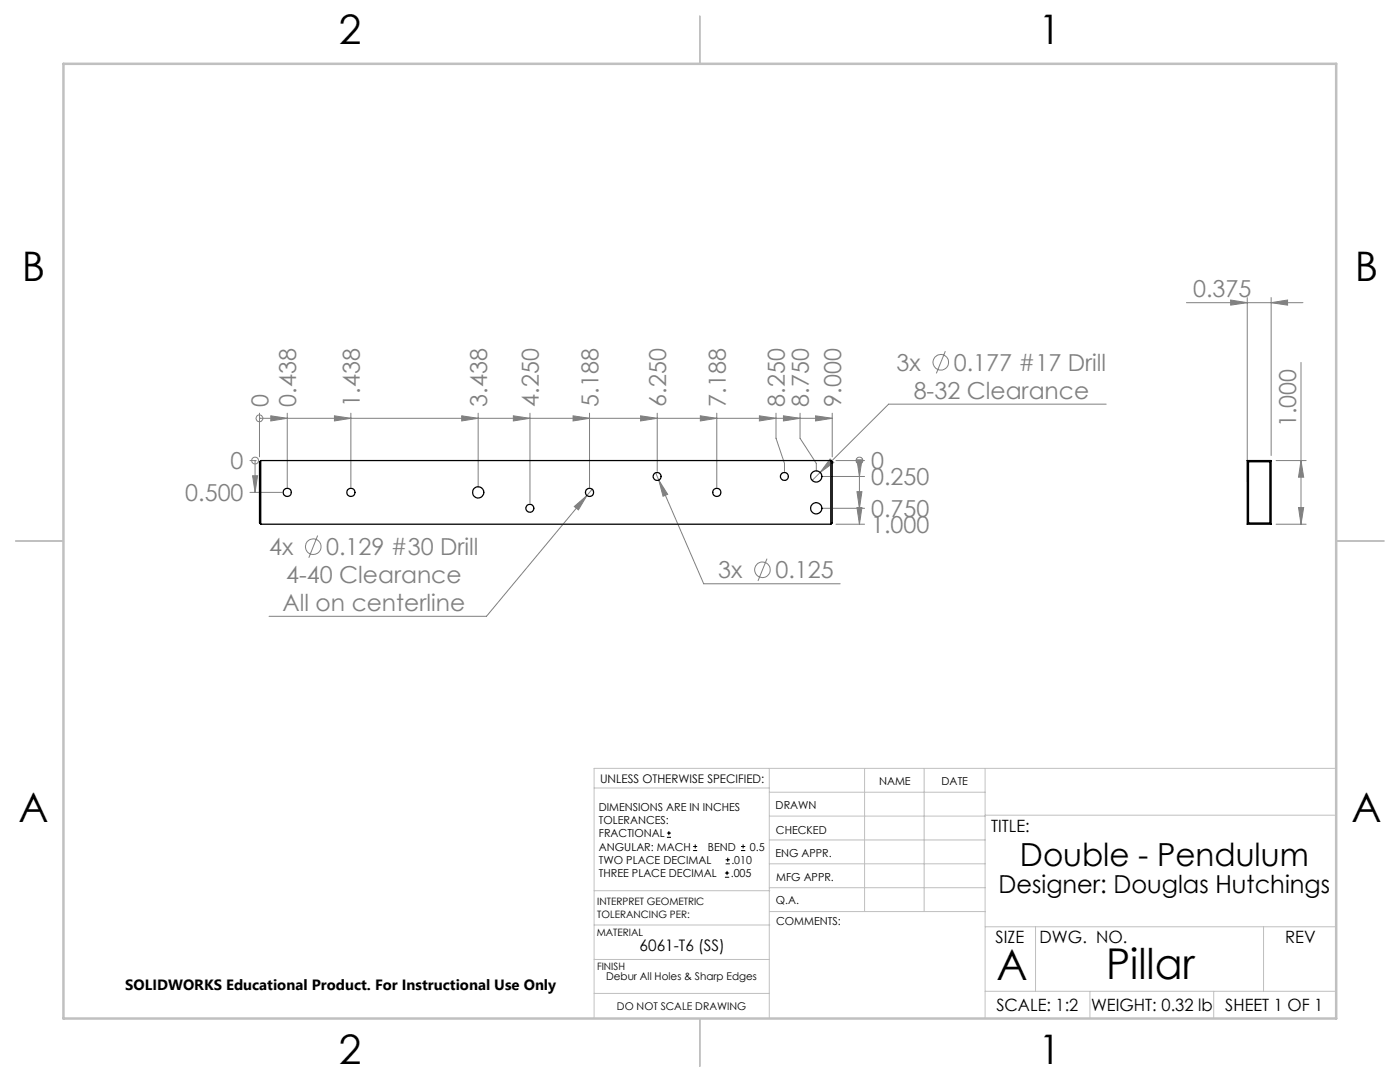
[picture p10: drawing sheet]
<svg xmlns="http://www.w3.org/2000/svg" width="279mm" height="216mm" viewBox="0 0 279 216" stroke-linecap="round" stroke-linejoin="round" font-family="sans-serif">
<g fill="none" stroke="#808080" stroke-width=".2">
<path d="M245.6 59.9l3.3 .5-3.3 .5zM248.9 59.4v36.7M253.7 59.4v31.5M188.7 70.1l-1.8 4.4M236.8 60.4h23.2M253.7 60.4l3.3-.5v1zM259.6 72.3v32.3M49.9 91.9h1.1M49.9 98.2h6.4M50.4 94.9h1l-.5 3.3zM50.9 91.9v6.3M50.9 91.9h.1"/>
<path d="M51.8 83.5h.1M51.8 82.4v8.8M51.8 83.5h114.3M54 83l3.3 .5-3.3 .5zM57.3 82.4v14.9M66.7 83l3.3 .5-3.3 .5zM70 82.4v14.9M92.1 83l3.3 .5-3.3 .5zM95.4 82.4v14.9M102.4 83l3.4 .5-3.4 .5zM105.8 82.4v18M114.4 83l3.3 .5-3.3 .5z"/>
<path d="M117.7 82.4v14.9M118.2 97.6l-21.1 25.4h-43.4M127.8 83l3.4 .5-3.4 .5zM130.8 94.3l.7 1.5M131.2 82.4v11.7M131.5 95.8l1.7 2.8-.9 .4zM131.5 95.8l8.9 20.7h27.3M139.8 83l3.3 .5-3.3 .5zM143.1 82.4v14.9M151.6 83l3.3 .5-3.3 .5zM154.9 82.4v5.1l1.7 5v1.6M156.4 83l3.3 .5-3.3 .5z"/>
<path d="M159.7 82.4v5.1l3.2 5v1.6M162.8 83l3.3 .5-3.3 .5zM163.9 95.1h8.6M165.7 91.6l.7 .7-2.7 2zM166.1 82.4v8.8M166.8 91.9h5.7M171 91.8h1l-.5 3.3zM171 98.1h1l-.5 3.3zM171.5 91.9v12.7M171.5 91.9h.1M220.8 80.6h-43.5l-15.2 15.2M254.7 91.9h6"/>
<path d="M259.6 91.9l.6 3.3h-1zM63.4 106.9l-1.8 4.4M114.6 101.1l2.5-2.2-1.7 2.8zM153.1 111.5l-1.8 4.4M163.9 101.4h8.6M166.8 104.6h5.7M171 101.3h1l-.5 3.3zM254.7 104.6h6M259.2 101.3h1l-.6 3.3z"/>
<circle cx="187.7" cy="72.3" r="1.55"/>
<circle cx="50.9" cy="91.9" r=".69"/>
<circle cx="51.8" cy="83.5" r=".69"/>
<circle cx="171.5" cy="91.9" r=".69"/>
<circle cx="62.5" cy="109.1" r="1.56"/>
<circle cx="152.2" cy="113.7" r="1.55"/>
</g>
<g fill="none" stroke="#000" stroke-width=".2">
<path d="M133.1 167.1h.8M133.1 166.2h.8M133.5 165.8v.9M138.3 169.7h.8M138.3 168.9h.8M138.7 168.5v.8M144.7 175h.8M144.7 174.2h.8M144.8 172.4h.9M144.8 171.6h.9M145.1 173.8v.8M145.2 171.1v.9"/>
<path d="M147.9 169.7h.8M147.9 168.9h.8M148.3 168.5v.8"/>
</g>
<g fill="none" stroke="#c0c0c0" stroke-width=".2">
<path d="M118.6 157.2h34.9M153.5 153.3v49.9M153.5 158.1h43.1M172.5 153.3v28.6M184.4 153.3v28.6M196.6 153.3v49.9M266.7 153.3h-148.1v49.9M118.6 177.7h35M153.5 167.6h43.1M153.5 162.8h43.1M153.5 172.4h43.1M153.5 177.1h43.1"/>
<path d="M196.6 162.7h70.1M118.6 198.2h34.9M118.6 191.5h34.9M118.6 184.6h35M153.6 181.9h43M196.6 197.8h70.1M196.6 184.9h70.1M206.7 184.9v12.9M217.5 197.8v5.4M242.2 197.8v5.4M252.2 184.9v12.9"/>
</g>
<path d="M139.7 3.2v9.5M3.1 107.9h9.6M266.7 107.9h9.5M139.7 203.2v9.6" fill="none" stroke="#c0c0c0" stroke-width=".25"/>
<path d="M12.7 12.7h254v190.5h-254z" fill="none" stroke="#c0c0c0" stroke-width=".5"/>
<g fill="#808080">
<path d="M50.4 94.9h1l-.5 3.3z"/>
<path d="M171 91.8h1l-.5 3.3zM171 98.1h1l-.5 3.3zM171 101.3h1l-.5 3.3z"/>
<path d="M92.1 83l3.3 .5-3.3 .5zM114.4 83l3.3 .5-3.3 .5zM139.8 83l3.3 .5-3.3 .5zM156.4 83l3.3 .5-3.3 .5zM162.8 83l3.3 .5-3.3 .5zM54 83l3.3 .5-3.3 .5zM66.7 83l3.3 .5-3.3 .5zM127.8 83l3.4 .5-3.4 .5zM151.6 83l3.3 .5-3.3 .5zM102.4 83l3.4 .5-3.4 .5z"/>
<path d="M165.7 91.6l-2 2.7 2.7-2zM114.6 101.1l.8 .6 1.7-2.8zM131.5 95.8l.8 3.2 .9-.4z"/>
<path d="M259.6 91.9l.6 3.3h-1zM259.2 101.3h1l-.6 3.3z"/>
<path d="M245.6 59.9l3.3 .5-3.3 .5zM253.7 60.4l3.3-.5v1z"/>
</g>
<g fill="none" stroke="#000" stroke-width=".25">
<path d="M52 91.9l-.2 .2v12.3l.2 .2M52 91.9v12.7M52 91.9h113.8M165.8 91.9v12.7M165.8 91.9l.3 .2v12.3l-.3 .2M248.9 91.9h4.8M248.9 91.9l.3 .2M248.9 91.9v12.7M249.2 92.1h4.2M249.2 92.1v12.3M253.4 92.1v12.3M253.7 91.9v12.7"/>
<path d="M253.7 91.9l-.3 .2M52 104.6h113.8M248.9 104.6h4.8M249.2 104.4h4.2M249.2 104.4l-.3 .2M253.4 104.4l.3 .2"/>
<circle cx="57.3" cy="98.2" r=".81"/>
<circle cx="70" cy="98.2" r=".81"/>
<circle cx="95.4" cy="98.2" r="1.12"/>
<circle cx="117.7" cy="98.3" r=".82"/>
<circle cx="131.1" cy="95.1" r=".79"/>
<circle cx="143.1" cy="98.3" r=".82"/>
<circle cx="156.5" cy="95.1" r=".79"/>
<circle cx="162.9" cy="95.1" r="1.13"/>
<circle cx="105.7" cy="101.4" r=".79"/>
<circle cx="162.9" cy="101.4" r="1.13"/>
</g>
<g font-size="8.5">
<text x="198.9" y="195.5">A</text>
<text x="220.7" y="195.4">Pillar</text>
</g>
<g font-size="8.1">
<text x="67.6" y="8.9">2</text>
<text x="207.3" y="8.9">1</text>
<text x="4.4" y="56.2">B</text>
<text x="270.4" y="56.2">B</text>
<text x="3.7" y="164.1">A</text>
<text x="269.7" y="164.1">A</text>
<text x="67.6" y="212.4">2</text>
<text x="207.3" y="212.4">1</text>
</g>
<text font-size="6.3" x="203.6" y="172.9">Double - Pendulum</text>
<text font-size="4.9" x="199.3" y="178.1">Designer: Douglas Hutchings</text>
<g font-size="4.7" fill="#808080">
<text x="238.1" y="59.4">0.375</text>
<text x="178.9" y="74">3x</text>
<text x="190.3" y="74">0.177 #17 Drill</text>
<text x="53.6" y="81.1" transform="rotate(-90 53.6 81.1)">0</text>
<text x="59.1" y="81.1" transform="rotate(-90 59.1 81.1)">0.438</text>
<text x="71.8" y="81.1" transform="rotate(-90 71.8 81.1)">1.438</text>
<text x="97.2" y="81.1" transform="rotate(-90 97.2 81.1)">3.438</text>
<text x="107.5" y="81.1" transform="rotate(-90 107.5 81.1)">4.250</text>
<text x="119.4" y="81.1" transform="rotate(-90 119.4 81.1)">5.188</text>
<text x="132.9" y="81.1" transform="rotate(-90 132.9 81.1)">6.250</text>
<text x="144.8" y="81.1" transform="rotate(-90 144.8 81.1)">7.188</text>
<text x="156.6" y="81.1" transform="rotate(-90 156.6 81.1)">8.250</text>
<text x="161.5" y="81.1" transform="rotate(-90 161.5 81.1)">8.750</text>
<text x="167.9" y="81.1" transform="rotate(-90 167.9 81.1)">9.000</text>
<text x="182.3" y="79.6">8-32 Clearance</text>
<text x="258.7" y="85.2" transform="rotate(-90 258.7 85.2)">1.000</text>
<text x="46" y="93.6">0</text>
<text x="173.8" y="93.6">0</text>
<text x="37" y="100">0.500</text>
<text x="173.8" y="96.8">0.250</text>
<text x="173.8" y="103.2">0.750</text>
<text x="173.8" y="106.3">1.000</text>
<text x="53.7" y="110.8">4x</text>
<text x="65.1" y="110.8">0.129 #30 Drill</text>
<text x="57.1" y="116.4">4-40 Clearance</text>
<text x="143.4" y="115.4">3x</text>
<text x="154.8" y="115.4">0.125</text>
<text x="56.4" y="121.9">All on centerline</text>
</g>
<g font-size="3.4">
<text x="197.8" y="166">TITLE:</text>
<text x="198.7" y="188.1">SIZE</text>
<text x="207.5" y="188.1">DWG. NO.</text>
<text x="256.5" y="188.2">REV</text>
<text x="198.8" y="201.7">SCALE: 1:2</text>
<text x="217.7" y="201.8">WEIGHT: 0.32 lb</text>
<text x="244.5" y="201.7">SHEET 1 OF 1</text>
</g>
<text font-size="3.2" x="127.7" y="189.7">6061-T6 (SS)</text>
<text font-size="3" x="25" y="197.6">SOLIDWORKS Educational Product. For Instructional Use Only</text>
<text font-size="2.4" x="119.8" y="156.2">UNLESS OTHERWISE SPECIFIED:</text>
<g font-size="2.2">
<text x="119.5" y="161.8">DIMENSIONS ARE IN INCHES</text>
<text x="154.8" y="161.4">DRAWN</text>
<text x="175.4" y="156.6">NAME</text>
<text x="187.9" y="156.7">DATE</text>
<text x="119.5" y="164.4">TOLERANCES:</text>
<text x="119.5" y="167.1">FRACTIONAL</text>
<text x="154.9" y="166.3">CHECKED</text>
<text x="119.5" y="172.4">TWO PLACE DECIMAL</text>
<text x="119.5" y="169.7">ANGULAR: MACH</text>
<text x="141.3" y="169.7">BEND</text>
<text x="146" y="172.4">.010</text>
<text x="149.6" y="169.7">0.5</text>
<text x="154.8" y="171">ENG APPR.</text>
<text x="119.5" y="175">THREE PLACE DECIMAL</text>
<text x="145.8" y="175">.005</text>
<text x="154.9" y="175.7">MFG APPR.</text>
<text x="154.9" y="180.4">Q.A.</text>
<text x="154.9" y="184.6">COMMENTS:</text>
</g>
<g font-size="2.1">
<text x="121" y="195.6">Debur All Holes &amp; Sharp Edges</text>
<text x="123.1" y="201.6">DO NOT SCALE DRAWING</text>
</g>
<g font-size="2">
<text x="119.2" y="180.6">INTERPRET GEOMETRIC</text>
<text x="119.2" y="183.1">TOLERANCING PER:</text>
<text x="119.1" y="186.7">MATERIAL</text>
<text x="119.1" y="193.5">FINISH</text>
</g>
</svg>
